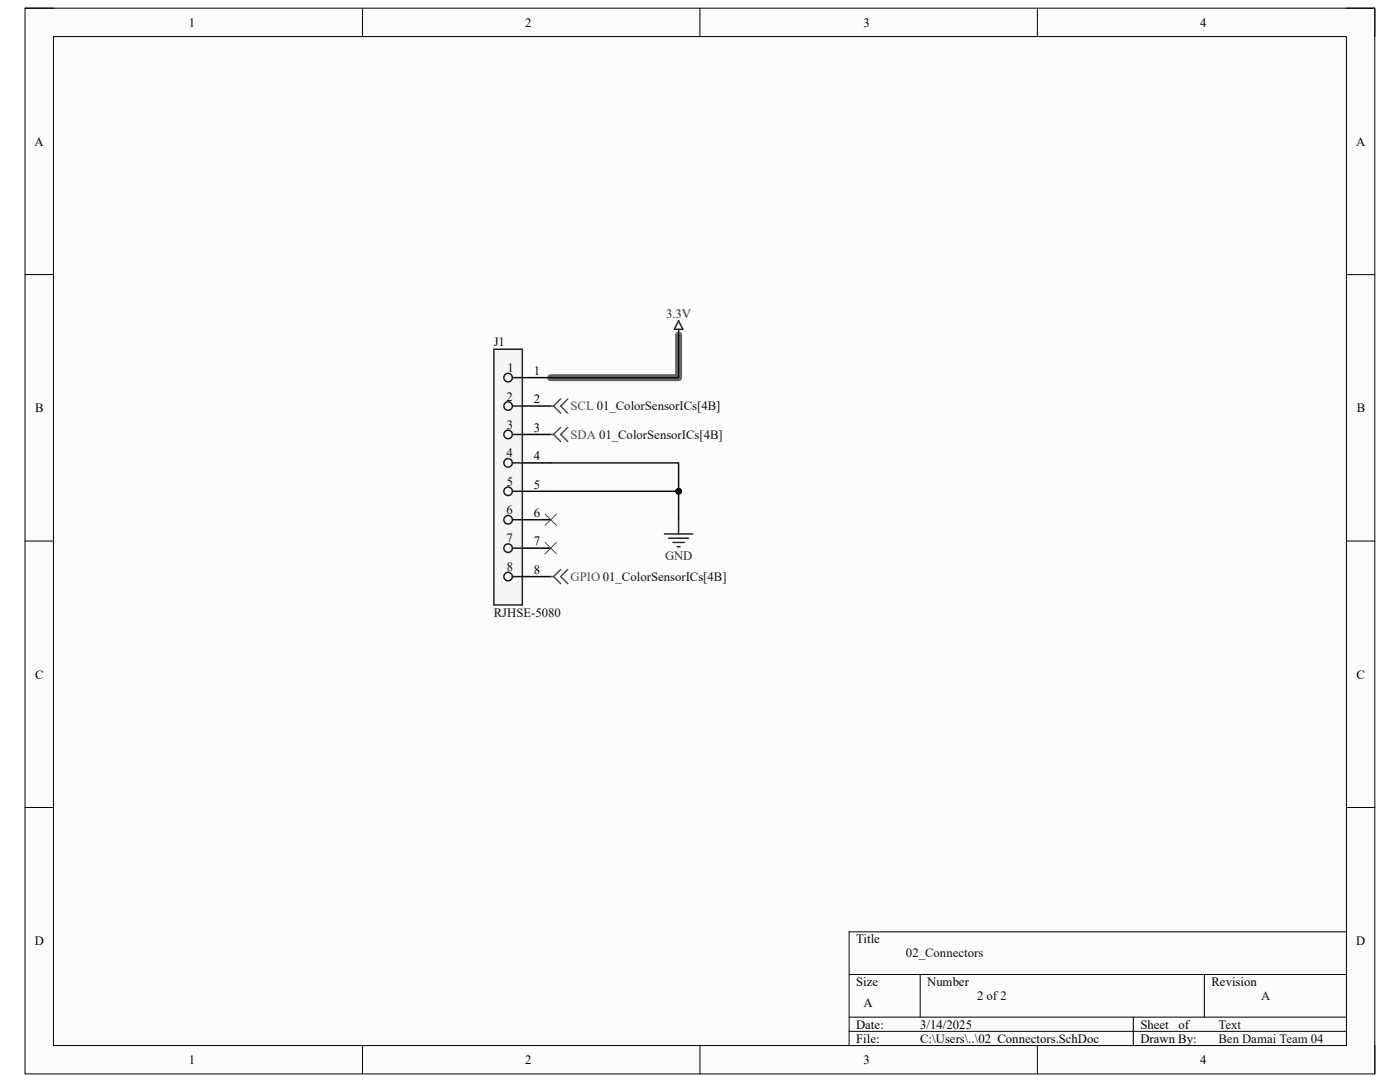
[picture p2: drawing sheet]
<svg xmlns="http://www.w3.org/2000/svg" width="279mm" height="216mm" viewBox="0 0 279 216" stroke-linecap="round" stroke-linejoin="round" font-family="sans-serif">
<path d="M5 1.6h269.4v212.7h-269.4z" fill-rule="evenodd" fill="#fcfcfc"/>
<path d="M5 1.6h269.4v212.7h-269.4z" fill="none" stroke="#000" stroke-width=".2"/>
<path d="M10.7 7.3h258v201.3h-258z" fill-rule="evenodd" fill="#fcfcfc"/>
<g fill="none" stroke="#000" stroke-width=".2">
<path d="M5 1.6h5.7M10.7 7.3h258v201.3h-258zM72.3 1.6v5.7M139.7 1.6v5.7M207 1.6v5.7M268.7 1.6h5.7v5.7M5 54.8h5.7M268.7 54.8h5.7M5 108h5.7M268.7 108h5.7M5 161.1h5.7M268.7 161.1h5.7"/>
<path d="M169.5 194.4h99.2M183.6 194.4v8.6M240.3 194.4v8.6M268.7 185.9h-99.2v22.7M72.3 208.6v5.7M139.7 208.6v5.7M169.5 203h99.2M169.5 205.8h99.2M207 208.6v5.7M226.2 203v5.6M274.4 208.6v5.7"/>
</g>
<path d="M135.4 66.8v8.6h-25.5" fill="none" stroke="#686868" stroke-width="1.4"/>
<path d="M98.6 69.7h5.6v51h-5.6z" fill-rule="evenodd" fill="#f5f5f5"/>
<path d="M98.6 69.7h5.6v51h-5.6zM135.4 64l.9 1.7h-1.7zM135.4 65.7v1.1M132.6 106.5h5.7M133.4 107.4h4M134.3 108.2h2.3M135.1 109.1h.6M135.4 103.7v2.8" fill="none" stroke="#262626" stroke-width=".3"/>
<g fill="none" stroke="#1c1c1c" stroke-width=".3">
<path d="M102.3 75.4h1.9M102.3 81h1.9M102.3 86.7h1.9M102.3 92.4h1.9M102.3 98h1.9M102.3 103.7h1.9M102.3 109.4h1.9M102.3 115.1h1.9"/>
<circle cx="101.4" cy="75.4" r=".85"/>
<circle cx="101.4" cy="98" r=".85"/>
<circle cx="101.4" cy="92.4" r=".85"/>
<circle cx="101.4" cy="81" r=".85"/>
<circle cx="101.4" cy="86.7" r=".85"/>
<circle cx="101.4" cy="115" r=".85"/>
<circle cx="101.4" cy="103.7" r=".85"/>
<circle cx="101.4" cy="109.4" r=".85"/>
</g>
<path d="M104.2 75.4h5.7M104.2 81h5.7M104.2 86.7h5.7M104.2 92.4h5.7M104.2 98h5.7M104.2 103.7h5.7M104.2 109.4h5.7M104.2 115.1h5.7" fill="none" stroke="#000" stroke-width=".3"/>
<path d="M111.9 79.6l-1.4 1.4M113.3 79.6l-1.4 1.4 1.4 1.4M109.9 81h.6M109.9 86.7h.6M110.5 81l1.4 1.4M110.5 86.7l1.4 1.4M111.9 85.3l-1.4 1.4M113.3 85.3l-1.4 1.4 1.4 1.4M109.9 115.1h.6M110.5 115.1l1.4 1.4M111.9 113.6l-1.4 1.5M113.3 113.6l-1.4 1.5 1.4 1.4" fill="none" stroke="#4c4c4c" stroke-width=".3"/>
<path d="M108.8 102.6l2.2 2.2M108.8 108.2l2.2 2.3M111 102.6l-2.2 2.2M111 108.2l-2.2 2.3" fill="none" stroke="#4c4c4c" stroke-width=".2"/>
<path d="M135.4 66.8v8.6h-25.5M109.9 98h25.5v5.7" fill="none" stroke="#0e0e0e" stroke-width=".3"/>
<circle cx="135.4" cy="98" r=".57" fill="#0e0e0e"/>
<circle cx="135.4" cy="98" r=".57" fill="none" stroke="#0e0e0e" stroke-width=".2"/>
<path d="M109.9 92.4h25.5v5.6" fill="none" stroke="#0e0e0e" stroke-width=".3"/>
<circle cx="135.4" cy="98" r=".57" fill="#0e0e0e"/>
<circle cx="135.4" cy="98" r=".57" fill="none" stroke="#0e0e0e" stroke-width=".2"/>
<g font-size="2.5">
<text x="37.7" y="5.3">1</text>
<text x="104.8" y="5.3">2</text>
<text x="172.3" y="5.3">3</text>
<text x="239.5" y="5.3">4</text>
<text x="6.9" y="29.1">A</text>
<text x="270.6" y="29.1">A</text>
<text x="106.5" y="74.8">1</text>
<text x="7" y="82.3">B</text>
<text x="106.5" y="80.5">2</text>
<text x="270.8" y="82.3">B</text>
<text x="106.5" y="86.1">3</text>
<text x="106.5" y="91.8">4</text>
<text x="106.5" y="97.5">5</text>
<text x="106.5" y="103.2">6</text>
<text x="106.5" y="108.8">7</text>
<text x="106.5" y="114.5">8</text>
<text x="7" y="135.4">C</text>
<text x="270.7" y="135.4">C</text>
<text x="6.9" y="188.6">D</text>
<text x="170.9" y="188.2">Title</text>
<text x="270.7" y="188.6">D</text>
<text x="170.9" y="196.7">Size</text>
<text x="185" y="196.7">Number</text>
<text x="241.8" y="196.7">Revision</text>
<text x="172.3" y="201">A</text>
<text x="170.9" y="205.2">Date:</text>
<text x="170.9" y="208.1">File:</text>
<text x="183.6" y="205.2">3/14/2025</text>
<text x="183.7" y="208.1">C:\Users\..\02_Connectors.SchDoc</text>
<text x="227.6" y="205.2">Sheet</text>
<text x="227.6" y="208.1">Drawn By:</text>
<text x="235.2" y="205.2">of</text>
<text x="37.7" y="212.3">1</text>
<text x="104.8" y="212.3">2</text>
<text x="172.3" y="212.3">3</text>
<text x="239.5" y="212.3">4</text>
</g>
<g font-size="2.5" fill="#262626">
<text x="132.9" y="63.5">3.3V</text>
<text x="132.7" y="111.7">GND</text>
</g>
<g font-size="2.5" fill="#0e0e0e">
<text x="98.6" y="69.1">J1</text>
<text x="101.3" y="74.3">1</text>
<text x="101.1" y="79.9">2</text>
<text x="101.2" y="85.6">3</text>
<text x="101" y="91.2">4</text>
<text x="101.1" y="96.9">5</text>
<text x="101.1" y="102.6">6</text>
<text x="101.1" y="108.2">7</text>
<text x="101.1" y="113.9">8</text>
<text x="98.6" y="123">RJHSE-5080</text>
<text x="180.8" y="191.1">02_Connectors</text>
<text x="195" y="199.6">2 of 2</text>
<text x="251.7" y="199.6">A</text>
<text x="243.2" y="208.1">Ben Damai Team 04</text>
<text x="243.2" y="205.2">Text</text>
</g>
<g font-size="2.5" fill="#4c4c4c">
<text x="113.9" y="81.9">SCL 01_ColorSensorICs[4B]</text>
<text x="113.9" y="87.5">SDA 01_ColorSensorICs[4B]</text>
<text x="113.9" y="115.9">GPIO 01_ColorSensorICs[4B]</text>
</g>
</svg>
